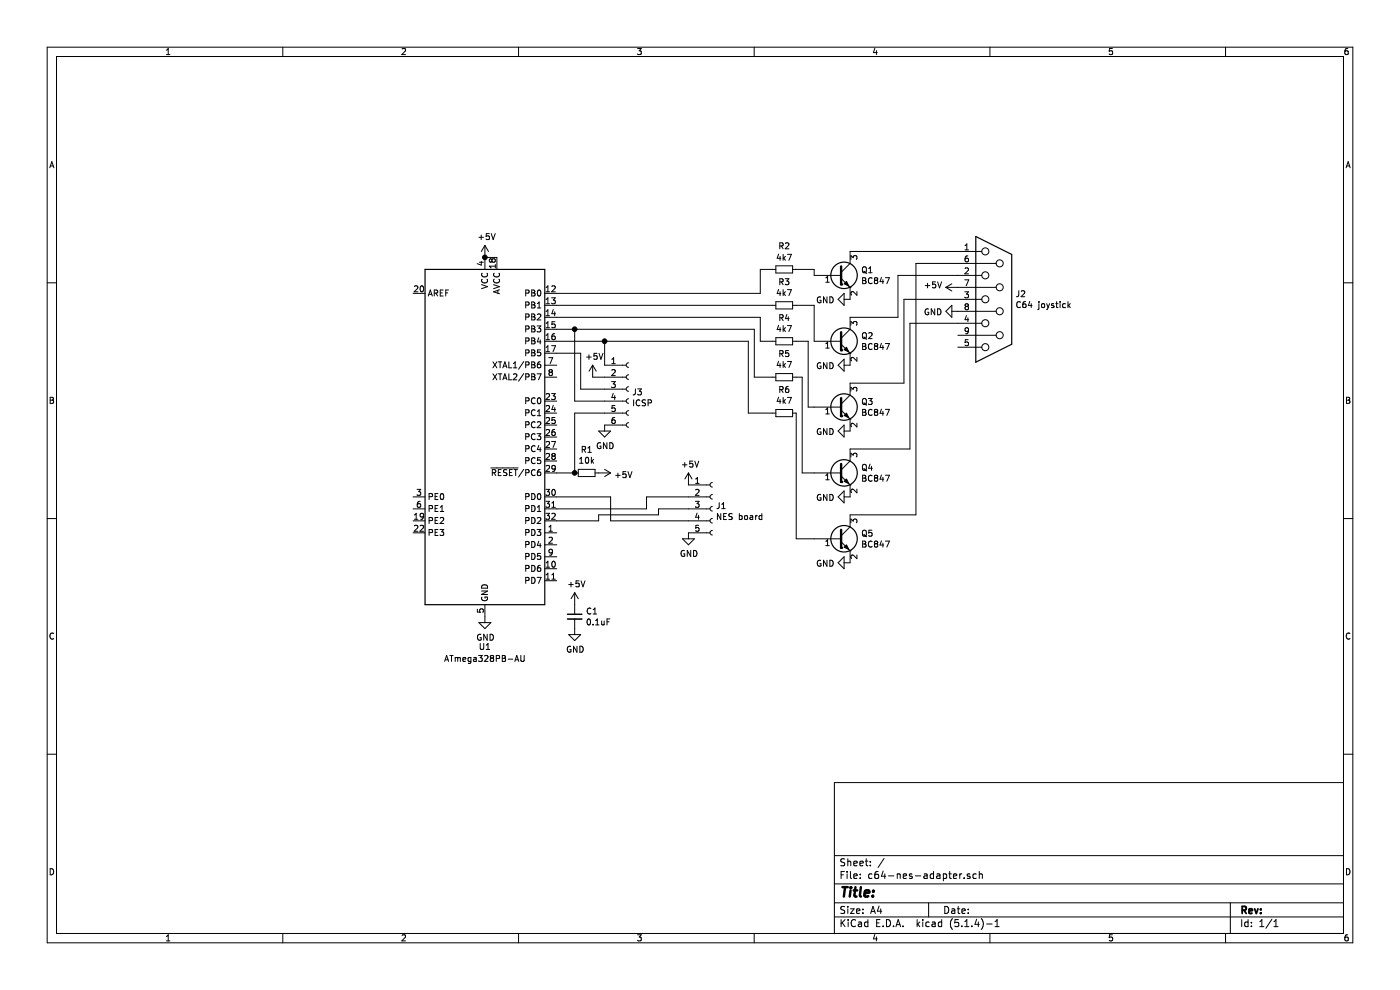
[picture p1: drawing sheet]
EESchema Schematic File Version 4
LIBS:c64-nes-adapter-cache
EELAYER 30 0
EELAYER END
$Descr A4 11693 8268
encoding utf-8
Sheet 1 1
Title ""
Date ""
Rev ""
Comp ""
Comment1 ""
Comment2 ""
Comment3 ""
Comment4 ""
$EndDescr
$Comp
L MCU_Microchip_ATmega:ATmega328PB-AU U1
U 1 1
P 4050 3650
F 0 "U1" H 4050 1900 50  0000 C CNN
F 1 "ATmega328PB-AU" H 4050 1800 50  0000 C CNN
F 2 "Package_QFP:TQFP-32_7x7mm_P0.8mm" H 4050 3650 50  0001 C CIN
F 3 "http://ww1.microchip.com/downloads/en/DeviceDoc/40001906C.pdf" H 4050 3650 50  0001 C CNN
	1    4050 3650
	1    0    0    -1  
$EndComp
$Comp
L Connector:DB9_Female J2
U 1 1
P 8300 2500
F 0 "J2" H 8480 2546 50  0000 L CNN
F 1 "C64 joystick" H 8480 2455 50  0000 L CNN
F 2 "Connector_PinHeader_2.54mm:PinHeader_1x07_P2.54mm_Vertical" H 8300 2500 50  0001 C CNN
F 3 " ~" H 8300 2500 50  0001 C CNN
	1    8300 2500
	1    0    0    -1  
$EndComp
Wire Wire Line
	4150 2150 4050 2150
$Comp
L Device:R_Small R1
U 1 1
P 4900 3950
F 0 "R1" V 4704 3950 50  0000 C CNN
F 1 "10k" V 4795 3950 50  0000 C CNN
F 2 "Resistor_SMD:R_0805_2012Metric" H 4900 3950 50  0001 C CNN
F 3 "~" H 4900 3950 50  0001 C CNN
	1    4900 3950
	0    1    1    0   
$EndComp
Wire Wire Line
	4650 2750 4800 2750
Wire Wire Line
	4650 3950 4800 3950
$Comp
L Connector:Conn_01x06_Female J3
U 1 1
P 5250 3250
F 0 "J3" H 5278 3226 50  0000 L CNN
F 1 "ICSP" H 5278 3135 50  0000 L CNN
F 2 "Connector_PinHeader_2.54mm:PinHeader_2x03_P2.54mm_Vertical" H 5250 3250 50  0001 C CNN
F 3 "~" H 5250 3250 50  0001 C CNN
	1    5250 3250
	1    0    0    -1  
$EndComp
Wire Wire Line
	4800 3350 4800 2750
Wire Wire Line
	4800 3450 4800 3950
$Comp
L power:+5V #PWR01
U 1 1
P 4050 2150
F 0 "#PWR01" H 4050 2000 50  0001 C CNN
F 1 "+5V" H 4065 2323 50  0000 C CNN
F 2 "" H 4050 2150 50  0001 C CNN
F 3 "" H 4050 2150 50  0001 C CNN
	1    4050 2150
	1    0    0    -1  
$EndComp
Connection ~ 4050 2150
$Comp
L power:GND #PWR02
U 1 1
P 4050 5150
F 0 "#PWR02" H 4050 4900 50  0001 C CNN
F 1 "GND" H 4055 4977 50  0000 C CNN
F 2 "" H 4050 5150 50  0001 C CNN
F 3 "" H 4050 5150 50  0001 C CNN
	1    4050 5150
	1    0    0    -1  
$EndComp
$Comp
L power:+5V #PWR04
U 1 1
P 5000 3950
F 0 "#PWR04" H 5000 3800 50  0001 C CNN
F 1 "+5V" V 5015 4078 50  0000 L CNN
F 2 "" H 5000 3950 50  0001 C CNN
F 3 "" H 5000 3950 50  0001 C CNN
	1    5000 3950
	0    1    1    0   
$EndComp
$Comp
L power:GND #PWR05
U 1 1
P 5050 3550
F 0 "#PWR05" H 5050 3300 50  0001 C CNN
F 1 "GND" H 5055 3377 50  0000 C CNN
F 2 "" H 5050 3550 50  0001 C CNN
F 3 "" H 5050 3550 50  0001 C CNN
	1    5050 3550
	1    0    0    -1  
$EndComp
Connection ~ 4800 3950
$Comp
L power:+5V #PWR06
U 1 1
P 5750 4050
F 0 "#PWR06" H 5750 3900 50  0001 C CNN
F 1 "+5V" H 5765 4223 50  0000 C CNN
F 2 "" H 5750 4050 50  0001 C CNN
F 3 "" H 5750 4050 50  0001 C CNN
	1    5750 4050
	1    0    0    -1  
$EndComp
Wire Wire Line
	4800 3450 5050 3450
Wire Wire Line
	4800 3350 5050 3350
Wire Wire Line
	4850 3250 4850 2950
Wire Wire Line
	4850 3250 5050 3250
Wire Wire Line
	4650 2850 5050 2850
Wire Wire Line
	5050 2850 5050 3050
$Comp
L power:+5V #PWR03
U 1 1
P 4950 3150
F 0 "#PWR03" H 4950 3000 50  0001 C CNN
F 1 "+5V" H 4965 3323 50  0000 C CNN
F 2 "" H 4950 3150 50  0001 C CNN
F 3 "" H 4950 3150 50  0001 C CNN
	1    4950 3150
	1    0    0    -1  
$EndComp
Wire Wire Line
	4950 3150 5050 3150
Wire Wire Line
	7100 2100 8000 2100
Wire Wire Line
	8000 2300 7500 2300
Wire Wire Line
	8000 2500 7550 2500
Wire Wire Line
	8000 2700 7600 2700
Wire Wire Line
	6800 2550 6800 2850
Wire Wire Line
	6800 3400 6750 3400
Wire Wire Line
	6800 3950 6700 3950
Wire Wire Line
	6800 4500 6650 4500
$Comp
L power:+5V #PWR013
U 1 1
P 8000 2400
F 0 "#PWR013" H 8000 2250 50  0001 C CNN
F 1 "+5V" V 8015 2528 50  0000 L CNN
F 2 "" H 8000 2400 50  0001 C CNN
F 3 "" H 8000 2400 50  0001 C CNN
	1    8000 2400
	0    -1   -1   0   
$EndComp
$Comp
L power:GND #PWR014
U 1 1
P 8000 2600
F 0 "#PWR014" H 8000 2350 50  0001 C CNN
F 1 "GND" V 8005 2472 50  0000 R CNN
F 2 "" H 8000 2600 50  0001 C CNN
F 3 "" H 8000 2600 50  0001 C CNN
	1    8000 2600
	0    1    1    0   
$EndComp
$Comp
L power:GND #PWR08
U 1 1
P 7100 2500
F 0 "#PWR08" H 7100 2250 50  0001 C CNN
F 1 "GND" V 7105 2372 50  0000 R CNN
F 2 "" H 7100 2500 50  0001 C CNN
F 3 "" H 7100 2500 50  0001 C CNN
	1    7100 2500
	0    1    1    0   
$EndComp
$Comp
L power:GND #PWR09
U 1 1
P 7100 3050
F 0 "#PWR09" H 7100 2800 50  0001 C CNN
F 1 "GND" V 7105 2922 50  0000 R CNN
F 2 "" H 7100 3050 50  0001 C CNN
F 3 "" H 7100 3050 50  0001 C CNN
	1    7100 3050
	0    1    1    0   
$EndComp
$Comp
L power:GND #PWR010
U 1 1
P 7100 3600
F 0 "#PWR010" H 7100 3350 50  0001 C CNN
F 1 "GND" V 7105 3472 50  0000 R CNN
F 2 "" H 7100 3600 50  0001 C CNN
F 3 "" H 7100 3600 50  0001 C CNN
	1    7100 3600
	0    1    1    0   
$EndComp
$Comp
L power:GND #PWR011
U 1 1
P 7100 4150
F 0 "#PWR011" H 7100 3900 50  0001 C CNN
F 1 "GND" V 7105 4022 50  0000 R CNN
F 2 "" H 7100 4150 50  0001 C CNN
F 3 "" H 7100 4150 50  0001 C CNN
	1    7100 4150
	0    1    1    0   
$EndComp
$Comp
L power:GND #PWR012
U 1 1
P 7100 4700
F 0 "#PWR012" H 7100 4450 50  0001 C CNN
F 1 "GND" V 7105 4572 50  0000 R CNN
F 2 "" H 7100 4700 50  0001 C CNN
F 3 "" H 7100 4700 50  0001 C CNN
	1    7100 4700
	0    1    1    0   
$EndComp
$Comp
L Device:R_Small R2
U 1 1
P 6550 2250
F 0 "R2" V 6354 2250 50  0000 C CNN
F 1 "4k7" V 6450 2250 50  0000 C CNN
F 2 "Resistor_SMD:R_0805_2012Metric" H 6550 2250 50  0001 C CNN
F 3 "~" H 6550 2250 50  0001 C CNN
	1    6550 2250
	0    1    1    0   
$EndComp
$Comp
L Device:R_Small R3
U 1 1
P 6550 2550
F 0 "R3" V 6354 2550 50  0000 C CNN
F 1 "4k7" V 6445 2550 50  0000 C CNN
F 2 "Resistor_SMD:R_0805_2012Metric" H 6550 2550 50  0001 C CNN
F 3 "~" H 6550 2550 50  0001 C CNN
	1    6550 2550
	0    1    1    0   
$EndComp
Wire Wire Line
	6650 2550 6800 2550
Wire Wire Line
	6450 2550 4650 2550
$Comp
L Device:R_Small R4
U 1 1
P 6550 2850
F 0 "R4" V 6354 2850 50  0000 C CNN
F 1 "4k7" V 6445 2850 50  0000 C CNN
F 2 "Resistor_SMD:R_0805_2012Metric" H 6550 2850 50  0001 C CNN
F 3 "~" H 6550 2850 50  0001 C CNN
	1    6550 2850
	0    1    1    0   
$EndComp
Wire Wire Line
	6750 3400 6750 2850
Wire Wire Line
	6750 2850 6650 2850
Wire Wire Line
	6450 2850 6350 2850
Wire Wire Line
	6350 2850 6350 2650
Wire Wire Line
	6350 2650 4650 2650
$Comp
L Device:R_Small R5
U 1 1
P 6550 3150
F 0 "R5" V 6354 3150 50  0000 C CNN
F 1 "4k7" V 6445 3150 50  0000 C CNN
F 2 "Resistor_SMD:R_0805_2012Metric" H 6550 3150 50  0001 C CNN
F 3 "~" H 6550 3150 50  0001 C CNN
	1    6550 3150
	0    1    1    0   
$EndComp
Wire Wire Line
	6700 3950 6700 3150
Wire Wire Line
	6700 3150 6650 3150
Wire Wire Line
	6450 3150 6300 3150
Wire Wire Line
	6300 3150 6300 2750
Wire Wire Line
	6300 2750 4800 2750
Connection ~ 4800 2750
Wire Wire Line
	6800 2300 6800 2250
Wire Wire Line
	6800 2250 6650 2250
$Comp
L Device:R_Small R6
U 1 1
P 6550 3450
F 0 "R6" V 6354 3450 50  0000 C CNN
F 1 "4k7" V 6445 3450 50  0000 C CNN
F 2 "Resistor_SMD:R_0805_2012Metric" H 6550 3450 50  0001 C CNN
F 3 "~" H 6550 3450 50  0001 C CNN
	1    6550 3450
	0    1    1    0   
$EndComp
Wire Wire Line
	6650 3450 6650 4500
Wire Wire Line
	6450 3450 6250 3450
Wire Wire Line
	6250 3450 6250 2850
Wire Wire Line
	6250 2850 5050 2850
Connection ~ 5050 2850
$Comp
L Device:C_Small C1
U 1 1
P 4800 5150
F 0 "C1" H 4892 5196 50  0000 L CNN
F 1 "0.1uF" H 4892 5105 50  0000 L CNN
F 2 "Capacitor_SMD:C_0805_2012Metric" H 4800 5150 50  0001 C CNN
F 3 "~" H 4800 5150 50  0001 C CNN
	1    4800 5150
	1    0    0    -1  
$EndComp
$Comp
L power:+5V #PWR0101
U 1 1
P 4800 5050
F 0 "#PWR0101" H 4800 4900 50  0001 C CNN
F 1 "+5V" H 4815 5223 50  0000 C CNN
F 2 "" H 4800 5050 50  0001 C CNN
F 3 "" H 4800 5050 50  0001 C CNN
	1    4800 5050
	1    0    0    -1  
$EndComp
$Comp
L power:GND #PWR0102
U 1 1
P 4800 5250
F 0 "#PWR0102" H 4800 5000 50  0001 C CNN
F 1 "GND" H 4805 5077 50  0000 C CNN
F 2 "" H 4800 5250 50  0001 C CNN
F 3 "" H 4800 5250 50  0001 C CNN
	1    4800 5250
	1    0    0    -1  
$EndComp
$Comp
L Transistor_BJT:BC847 Q1
U 1 1
P 7000 2300
F 0 "Q1" H 7191 2346 50  0000 L CNN
F 1 "BC847" H 7191 2255 50  0000 L CNN
F 2 "Package_TO_SOT_SMD:SOT-23" H 7200 2225 50  0001 L CIN
F 3 "http://www.infineon.com/dgdl/Infineon-BC847SERIES_BC848SERIES_BC849SERIES_BC850SERIES-DS-v01_01-en.pdf?fileId=db3a304314dca389011541d4630a1657" H 7000 2300 50  0001 L CNN
	1    7000 2300
	1    0    0    -1  
$EndComp
$Comp
L Transistor_BJT:BC847 Q2
U 1 1
P 7000 2850
F 0 "Q2" H 7191 2896 50  0000 L CNN
F 1 "BC847" H 7191 2805 50  0000 L CNN
F 2 "Package_TO_SOT_SMD:SOT-23" H 7200 2775 50  0001 L CIN
F 3 "http://www.infineon.com/dgdl/Infineon-BC847SERIES_BC848SERIES_BC849SERIES_BC850SERIES-DS-v01_01-en.pdf?fileId=db3a304314dca389011541d4630a1657" H 7000 2850 50  0001 L CNN
	1    7000 2850
	1    0    0    -1  
$EndComp
$Comp
L Transistor_BJT:BC847 Q3
U 1 1
P 7000 3400
F 0 "Q3" H 7191 3446 50  0000 L CNN
F 1 "BC847" H 7191 3355 50  0000 L CNN
F 2 "Package_TO_SOT_SMD:SOT-23" H 7200 3325 50  0001 L CIN
F 3 "http://www.infineon.com/dgdl/Infineon-BC847SERIES_BC848SERIES_BC849SERIES_BC850SERIES-DS-v01_01-en.pdf?fileId=db3a304314dca389011541d4630a1657" H 7000 3400 50  0001 L CNN
	1    7000 3400
	1    0    0    -1  
$EndComp
$Comp
L Transistor_BJT:BC847 Q4
U 1 1
P 7000 3950
F 0 "Q4" H 7191 3996 50  0000 L CNN
F 1 "BC847" H 7191 3905 50  0000 L CNN
F 2 "Package_TO_SOT_SMD:SOT-23" H 7200 3875 50  0001 L CIN
F 3 "http://www.infineon.com/dgdl/Infineon-BC847SERIES_BC848SERIES_BC849SERIES_BC850SERIES-DS-v01_01-en.pdf?fileId=db3a304314dca389011541d4630a1657" H 7000 3950 50  0001 L CNN
	1    7000 3950
	1    0    0    -1  
$EndComp
$Comp
L Transistor_BJT:BC847 Q5
U 1 1
P 7000 4500
F 0 "Q5" H 7191 4546 50  0000 L CNN
F 1 "BC847" H 7191 4455 50  0000 L CNN
F 2 "Package_TO_SOT_SMD:SOT-23" H 7200 4425 50  0001 L CIN
F 3 "http://www.infineon.com/dgdl/Infineon-BC847SERIES_BC848SERIES_BC849SERIES_BC850SERIES-DS-v01_01-en.pdf?fileId=db3a304314dca389011541d4630a1657" H 7000 4500 50  0001 L CNN
	1    7000 4500
	1    0    0    -1  
$EndComp
Wire Wire Line
	4650 2950 4850 2950
Wire Wire Line
	7500 2650 7100 2650
Wire Wire Line
	7500 2300 7500 2650
Wire Wire Line
	7550 2500 7550 3200
Wire Wire Line
	7550 3200 7100 3200
Wire Wire Line
	7600 2700 7600 3750
Wire Wire Line
	7600 3750 7100 3750
Wire Wire Line
	8000 2200 7650 2200
Wire Wire Line
	7650 2200 7650 4300
Wire Wire Line
	7650 4300 7100 4300
Wire Wire Line
	5100 4350 5100 4150
Wire Wire Line
	5100 4150 4650 4150
Wire Wire Line
	5400 4150 5400 4250
Wire Wire Line
	5400 4250 4650 4250
Wire Wire Line
	5000 4300 5000 4350
Wire Wire Line
	5000 4350 4650 4350
Wire Wire Line
	5500 4300 5000 4300
Wire Wire Line
	5500 4250 5500 4300
Wire Wire Line
	5750 4250 5500 4250
Wire Wire Line
	5750 4150 5400 4150
Wire Wire Line
	5750 4350 5100 4350
$Comp
L power:GND #PWR07
U 1 1
P 5750 4450
F 0 "#PWR07" H 5750 4200 50  0001 C CNN
F 1 "GND" H 5755 4277 50  0000 C CNN
F 2 "" H 5750 4450 50  0001 C CNN
F 3 "" H 5750 4450 50  0001 C CNN
	1    5750 4450
	1    0    0    -1  
$EndComp
$Comp
L Connector:Conn_01x05_Female J1
U 1 1
P 5950 4250
F 0 "J1" H 5978 4276 50  0000 L CNN
F 1 "NES board" H 5978 4185 50  0000 L CNN
F 2 "Silvestron_Components:NES_Dpad_Conn" H 5950 4250 50  0001 C CNN
F 3 "~" H 5950 4250 50  0001 C CNN
	1    5950 4250
	1    0    0    -1  
$EndComp
Wire Wire Line
	4650 2450 6350 2450
Wire Wire Line
	6350 2450 6350 2250
Wire Wire Line
	6350 2250 6450 2250
$EndSCHEMATC
